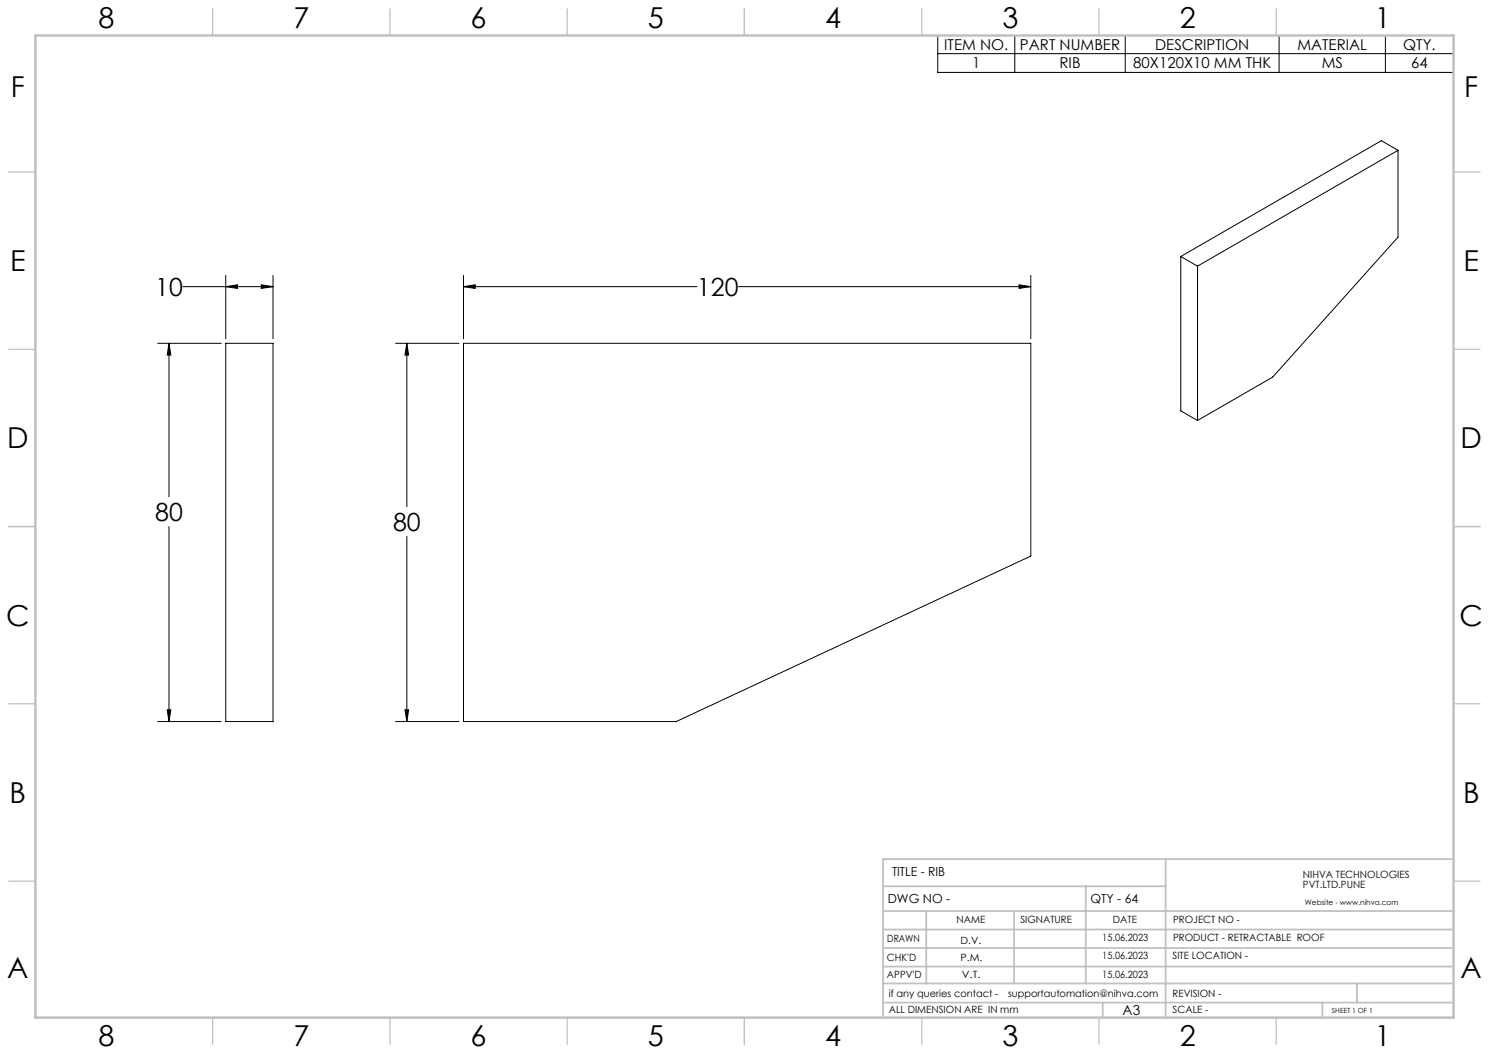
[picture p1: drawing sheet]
<svg xmlns="http://www.w3.org/2000/svg" width="420mm" height="297mm" viewBox="0 0 420 297" stroke-linecap="round" stroke-linejoin="round" font-family="sans-serif">
<g fill="none" stroke="#000" stroke-width=".28">
<path d="M264.5 10h145.5v10.4h-145.5zM264.5 15.1h145.5M286.2 10v10.4M317.4 10v10.4M360.8 10v10.4M390.8 10v10.4M394.3 42.4l-4.7-2.7-56.5 32.7M394.3 42.4l-56.5 32.7M394.3 42.4v24.5l-35.3 39.5-21.2 12.2M63.7 77.7v17.9M77 77.7v17.9M130.7 77.7v17.9"/>
<path d="M290.8 77.7v17.9M333.1 72.4l4.7 2.7M333.1 72.4v43.5l4.7 2.7M337.8 75.1v43.5M44.5 96.8h17.9M47.7 96.8l.5 3.4h-1zM47.7 96.8v43.3M51.6 80.9h25.4M63.7 80.9l3.3-.6v1zM63.7 96.8h13.3v106.7h-13.3zM73.7 80.3l3.3 .6-3.3 .4zM111.6 96.8h17.9"/>
<path d="M114.8 96.8l.5 3.4h-1.1zM114.8 96.8v46.1M130.7 80.9l3.4-.6v1zM130.7 96.8h160.1v60l-100.1 46.7h-60zM130.7 80.9h65.9M208.3 80.9h82.5M287.4 80.3l3.4 .6-3.4 .4zM47.7 148.5v55M114.8 151.3v52.2M44.5 203.5h17.9M47.2 200.2h1l-.5 3.3zM111.6 203.5h17.9"/>
<path d="M114.2 200.2h1.1l-.5 3.3z"/>
</g>
<g fill="none" stroke="#c0c0c0" stroke-width=".35">
<path d="M60 2.5v7.5M110 2.5v7.5M160 2.5v7.5M210 2.5v7.5M260 2.5v7.5M310 2.5v7.5M360 2.5v7.5M2.5 48.5h7.5M410 48.5h7.5M2.5 98.5h7.5M410 98.5h7.5M2.5 148.5h7.5"/>
<path d="M410 148.5h7.5M2.5 198.5h7.5M410 198.5h7.5M2.5 248.5h7.5M410 248.5h7.5M60 287v7.5M110 287v7.5M160 287v7.5M210 287v7.5M260 287v7.5M310 287v7.5M360 287v7.5"/>
</g>
<g fill="none" stroke="#c0c0c0" stroke-width=".5">
<path d="M249.1 257h160.9M249.1 250h79.7M261.3 257v20.4M286 257v20.4M306.2 250v27.4M328.8 242.3v44.7M410 242.3h-160.9v44.7M249.1 272.6h160.9M249.1 267.4h160.9M249.1 262.2h160.9M249.1 277.4h160.9M382.7 277.4v5.4"/>
<path d="M249.1 282.8h160.9M311 282.8v4.2M373 282.8v4.2"/>
</g>
<path d="M10 10h400v277h-400z" fill="none" stroke="#c0c0c0" stroke-width=".7"/>
<path d="M287.4 80.3l3.4 .6-3.4 .4zM130.7 80.9l3.4-.6v1zM114.8 96.8l.5 3.4h-1.1zM114.2 200.2h1.1l-.5 3.3zM73.7 80.3l3.3 .6-3.3 .4zM63.7 80.9l3.3-.6v1zM47.7 96.8l.5 3.4h-1zM47.2 200.2h1l-.5 3.3z" fill="#000"/>
<g font-size="8.1">
<text x="27.8" y="8">8</text>
<text x="82.8" y="8">7</text>
<text x="132.8" y="8">6</text>
<text x="182.8" y="8">5</text>
<text x="232.8" y="8">4</text>
<text x="282.8" y="8">3</text>
<text x="332.8" y="8">2</text>
<text x="387.8" y="8">1</text>
<text x="3" y="27.2">F</text>
<text x="413" y="27.2">F</text>
<text x="2.8" y="76.5">E</text>
<text x="412.8" y="76.5">E</text>
<text x="2" y="126.5">D</text>
<text x="412" y="126.5">D</text>
<text x="1.7" y="176.5">C</text>
<text x="411.7" y="176.5">C</text>
<text x="2.7" y="226.5">B</text>
<text x="412.7" y="226.5">B</text>
<text x="2" y="275.7">A</text>
<text x="412" y="275.7">A</text>
<text x="27.8" y="295">8</text>
<text x="82.8" y="295">7</text>
<text x="132.8" y="295">6</text>
<text x="182.8" y="295">5</text>
<text x="232.8" y="295">4</text>
<text x="282.8" y="295">3</text>
<text x="332.8" y="295">2</text>
<text x="387.8" y="295">1</text>
</g>
<g font-size="7.1">
<text x="43.8" y="83.5">10</text>
<text x="196.6" y="83.5">120</text>
<text x="43.8" y="147">80</text>
<text x="110.9" y="149.8">80</text>
</g>
<g font-size="4.2">
<text x="266.3" y="14.1">ITEM NO.</text>
<text x="287.7" y="14.1">PART NUMBER</text>
<text x="325.8" y="14.1">DESCRIPTION</text>
<text x="365.9" y="14.1">MATERIAL</text>
<text x="395.8" y="14.1">QTY.</text>
<text x="274.2" y="19.3">1</text>
<text x="298.9" y="19.3">RIB</text>
<text x="319.7" y="19.3">80X120X10 MM THK</text>
<text x="372.8" y="19.3">MS</text>
<text x="398.1" y="19.3">64</text>
</g>
<text font-size="3.9" x="316.7" y="286.4">A3</text>
<g font-size="3.5">
<text x="251.6" y="247.2">TITLE - RIB</text>
<text x="250.4" y="254.8">DWG NO -</text>
<text x="307.6" y="254.8">QTY - 64</text>
</g>
<g font-size="2.8">
<text x="367.5" y="247.7">NIHVA TECHNOLOGIES</text>
<text x="367.5" y="250.5">PVT.LTD.PUNE</text>
<text x="269.8" y="260.4">NAME</text>
<text x="287.8" y="260.4">SIGNATURE</text>
<text x="313.9" y="260.5">DATE</text>
<text x="330.9" y="260.5">PROJECT NO -</text>
<text x="250.3" y="265.7">DRAWN</text>
<text x="270.9" y="266.1">D.V.</text>
<text x="310.9" y="265.5">15.06.2023</text>
<text x="330.9" y="265.5">PRODUCT - RETRACTABLE ROOF</text>
<text x="250.2" y="271.1">CHK'D</text>
<text x="250.2" y="275.8">APPV'D</text>
<text x="270.9" y="271.1">P.M.</text>
<text x="271.3" y="275.8">V.T.</text>
<text x="310.9" y="270.6">15.06.2023</text>
<text x="310.9" y="275.7">15.06.2023</text>
<text x="330.7" y="270.6">SITE LOCATION -</text>
<text x="250.7" y="281.1">if any queries contact -</text>
<text x="284.3" y="281.1">supportautomation@nihva.com</text>
<text x="330.7" y="281.1">REVISION -</text>
<text x="250.7" y="285.6">ALL DIMENSION ARE IN mm</text>
<text x="330.7" y="285.6">SCALE -</text>
</g>
<text font-size="2.1" x="368.1" y="255.1">Website - www.nihva.com</text>
<text font-size="2" x="375.7" y="285.6">SHEET 1 OF 1</text>
</svg>
